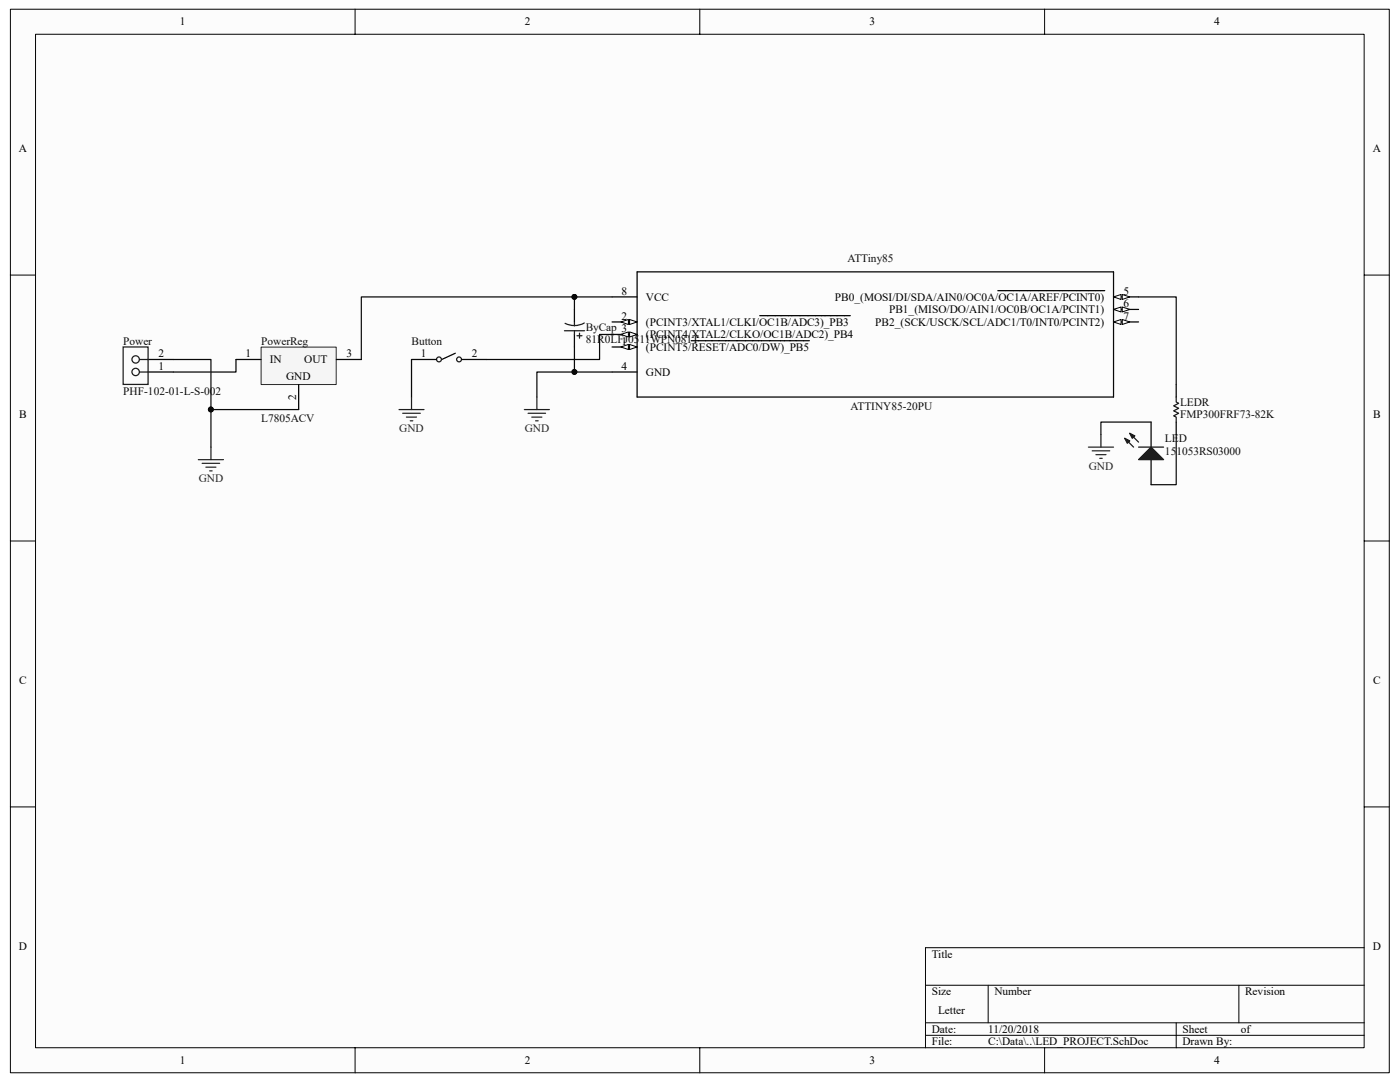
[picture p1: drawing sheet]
<svg xmlns="http://www.w3.org/2000/svg" width="279mm" height="216mm" viewBox="0 0 279 216" stroke-linecap="round" stroke-linejoin="round" font-family="sans-serif">
<path d="M2.1 1.9h275.2v212.2h-275.2z" fill="#fcfcfc"/>
<path d="M2.1 1.8h275.2v212.3h-275.2z" fill="none" stroke="#000" stroke-width=".2"/>
<path d="M7.1 6.9h265.1v202.2h-265.1z" fill="#fcfcfc"/>
<g fill="none" stroke="#000" stroke-width=".2">
<path d="M7.1 6.8h265.1v202.3h-265.1zM70.9 1.8v5M139.7 1.8v5M208.5 1.8v5M2.1 54.9h5M272.3 54.9h5M2.1 107.9h5M272.3 107.9h5M2.1 161h5M272.3 161h5M184.7 196.6h87.6M197.2 196.6v7.5"/>
<path d="M247.2 196.6v7.5M272.3 189.1h-87.6v20M70.9 209.1v5M139.7 209.1v5M184.7 204.1h87.6M184.7 206.6h87.6M208.5 209.1v5M234.7 204.1v5"/>
</g>
<path d="M52.1 69.3h15v7.4h-15z" fill="#f5f5f5"/>
<path d="M52.1 69.3h15v7.4h-15z" fill="none" stroke="#262626" stroke-width=".2"/>
<path d="M29.6 71.7h5M29.6 74.2h5M47.1 71.7h5M59.6 76.7v5M67.1 71.7h5M229.7 84.2v5M229.7 91.7v5" fill="none" stroke="#000" stroke-width=".25"/>
<g fill="none" stroke="#1c1c1c" stroke-width=".25">
<path d="M24.6 69.2h4.9v7.5h-4.9zM27.8 71.7h1.8M27.8 74.2h1.8"/>
<circle cx="27.1" cy="71.7" r=".74"/>
<circle cx="27.1" cy="74.2" r=".74"/>
</g>
<path d="M227.2 91.7l2.5-2.5 2.5 2.5z" fill="#1c1c1c"/>
<path d="M225.5 86.5l1.7 1.7M227.2 91.7l2.5-2.5 2.5 2.5z" fill="none" stroke="#1c1c1c" stroke-width=".25"/>
<path d="M225.5 86.5l1 .5-.5 .5z" fill="#1c1c1c"/>
<path d="M224.5 87.5l1.7 1.7M225.5 86.5l1 .5-.5 .5zM227.2 89.2h5" fill="none" stroke="#1c1c1c" stroke-width=".25"/>
<path d="M224.5 87.5l1 .5-.5 .5z" fill="#1c1c1c"/>
<g fill="none" stroke="#1c1c1c" stroke-width=".25">
<path d="M112.6 66h4M114.6 64.2v.8M114.6 66v.7M115.1 67h1M115.7 66.5v1M116.6 64.5l-.7 .3-1.2 .2-.8-.1-1.1-.4M234.7 79.2v1l.5 .3-1 .5 1 .5-1 .5 1 .5-1 .5 .5 .2v1M224.5 87.5l1 .5-.5 .5z"/>
<circle cx="87.6" cy="71.7" r=".49"/>
<circle cx="91.6" cy="71.7" r=".48"/>
</g>
<g fill="none" stroke="#262626" stroke-width=".25">
<path d="M82.1 79.2v2.5M107.1 79.2v2.5M39.6 91.7h5M40.3 92.5h3.5M41.1 93.2h2M41.8 94h.5M42.1 89.2v2.5M79.6 81.7h5M80.4 82.5h3.5M81.1 83.2h2M81.9 84h.5M104.6 81.7h5"/>
<path d="M105.4 82.5h3.5M106.1 83.2h2M106.9 84h.5M217.2 89.2h5M218 90h3.5M218.7 90.7h2M219.5 91.5h.5M219.7 86.7v2.5"/>
</g>
<path d="M127.1 54.3h95.1v24.9h-95.1zM82.1 71.7h5M90.9 70.5l-2.7 1.2M92.1 71.7h5M114.6 61.7v2.5M114.6 66.7v2.5M222.2 64.2h5M234.7 76.7v2.5M234.7 84.2v2.5" fill="none" stroke="#000" stroke-width=".25"/>
<path d="M222.2 64.2l1.5-.4v.9z" fill="#fcfcfc"/>
<path d="M222.2 64.2l1.5-.4v.9z" fill="none" stroke="#000" stroke-width=".2"/>
<path d="M224 63.8l1.5 .4-1.5 .5z" fill="#fcfcfc"/>
<path d="M224 63.8l1.5 .4-1.5 .5z" fill="none" stroke="#000" stroke-width=".2"/>
<path d="M222.2 61.7h5" fill="none" stroke="#000" stroke-width=".25"/>
<path d="M222.2 61.7l1.5-.4v1z" fill="#fcfcfc"/>
<path d="M222.2 61.7l1.5-.4v1z" fill="none" stroke="#000" stroke-width=".2"/>
<path d="M224 61.3l1.5 .4-1.5 .6z" fill="#fcfcfc"/>
<path d="M224 61.3l1.5 .4-1.5 .6z" fill="none" stroke="#000" stroke-width=".2"/>
<path d="M222.2 59.2h5" fill="none" stroke="#000" stroke-width=".25"/>
<path d="M222.2 59.2l1.5-.4v1z" fill="#fcfcfc"/>
<path d="M222.2 59.2l1.5-.4v1z" fill="none" stroke="#000" stroke-width=".2"/>
<path d="M224 58.8l1.5 .4-1.5 .6z" fill="#fcfcfc"/>
<path d="M224 58.8l1.5 .4-1.5 .6z" fill="none" stroke="#000" stroke-width=".2"/>
<path d="M199.1 58h21.4M122.2 74.2h4.9M122.2 69.2h4.9" fill="none" stroke="#000" stroke-width=".25"/>
<path d="M125.6 68.7l1.5 .5-1.5 .5z" fill="#fcfcfc"/>
<path d="M125.6 68.7l1.5 .5-1.5 .5z" fill="none" stroke="#000" stroke-width=".2"/>
<path d="M123.9 69.2l1.5-.5v1z" fill="#fcfcfc"/>
<path d="M123.9 69.2l1.5-.5v1z" fill="none" stroke="#000" stroke-width=".2"/>
<path d="M122.2 66.7h4.9M137.9 68h23.6" fill="none" stroke="#000" stroke-width=".25"/>
<path d="M125.6 66.2l1.5 .5-1.5 .5z" fill="#fcfcfc"/>
<path d="M125.6 66.2l1.5 .5-1.5 .5z" fill="none" stroke="#000" stroke-width=".2"/>
<path d="M123.9 66.7l1.5-.5v1z" fill="#fcfcfc"/>
<path d="M123.9 66.7l1.5-.5v1z" fill="none" stroke="#000" stroke-width=".2"/>
<path d="M122.2 64.2h4.9" fill="none" stroke="#000" stroke-width=".25"/>
<path d="M125.6 63.8l1.5 .4-1.5 .5z" fill="#fcfcfc"/>
<path d="M125.6 63.8l1.5 .4-1.5 .5z" fill="none" stroke="#000" stroke-width=".2"/>
<path d="M123.9 64.2l1.5-.4v.9z" fill="#fcfcfc"/>
<path d="M123.9 64.2l1.5-.4v.9z" fill="none" stroke="#000" stroke-width=".2"/>
<path d="M122.2 59.2h4.9M151.6 63h18.1" fill="none" stroke="#000" stroke-width=".25"/>
<path d="M114.6 59.2v2.5M122.2 59.2h-50.1v12.5M227.2 59.2h7.5v17.5M34.6 71.7h7.5v10h17.5M47.1 71.7v2.5h-12.5M82.1 71.7v7.5M114.6 69.2v5h-7.5v5M114.6 74.2h7.6M122.2 66.7h-2.5v5h-22.6M42.1 81.7v7.5M229.7 84.2h-10v2.5M234.7 86.7v10h-5" fill="none" stroke="#0e0e0e" stroke-width=".25"/>
<g fill="#0e0e0e" stroke="#0e0e0e" stroke-width=".2">
<circle cx="42.1" cy="81.7" r=".49"/>
<circle cx="114.6" cy="59.2" r=".49"/>
<circle cx="114.6" cy="74.2" r=".49"/>
</g>
<g font-size="2.3">
<text x="35.9" y="5.1">1</text>
<text x="104.7" y="5.1">2</text>
<text x="173.5" y="5.1">3</text>
<text x="242.3" y="5.1">4</text>
<text x="3.8" y="30.4">A</text>
<text x="274" y="30.4">A</text>
<text x="124" y="58.8">8</text>
<text x="224.2" y="58.8">5</text>
<text x="124" y="63.8">2</text>
<text x="128.9" y="65">(PCINT3/XTAL1/CLKI/OC1B/ADC3)_PB3</text>
<text x="128.9" y="60">VCC</text>
<text x="166.6" y="60">PB0_(MOSI/DI/SDA/AIN0/OC0A/OC1A/AREF/PCINT0)</text>
<text x="174.7" y="65">PB2_(SCK/USCK/SCL/ADC1/T0/INT0/PCINT2)</text>
<text x="177.4" y="62.5">PB1_(MISO/DO/AIN1/OC0B/OC1A/PCINT1)</text>
<text x="224.2" y="63.8">7</text>
<text x="224.2" y="61.3">6</text>
<text x="31.6" y="71.2">2</text>
<text x="49" y="71.2">1</text>
<text x="69.1" y="71.2">3</text>
<text x="84" y="71.2">1</text>
<text x="94.1" y="71.2">2</text>
<text x="124" y="68.7">1</text>
<text x="128.9" y="70">(PCINT5/RESET/ADC0/DW)_PB5</text>
<text x="128.9" y="67.5">(PCINT4/XTAL2/CLKO/OC1B/ADC2)_PB4</text>
<text x="31.6" y="73.7">1</text>
<text x="53.9" y="72.5">IN</text>
<text x="57.1" y="75.8">GND</text>
<text x="60.7" y="72.5">OUT</text>
<text x="124" y="73.7">4</text>
<text x="128.9" y="75">GND</text>
<text x="3.8" y="83.4">B</text>
<text x="59.1" y="79.9" transform="rotate(-90 59.1 79.9)">2</text>
<text x="274" y="83.4">B</text>
<text x="3.8" y="136.5">C</text>
<text x="274" y="136.5">C</text>
<text x="3.8" y="189.5">D</text>
<text x="185.9" y="191.1">Title</text>
<text x="274" y="189.5">D</text>
<text x="185.9" y="198.6">Size</text>
<text x="187.2" y="202.4">Letter</text>
<text x="198.5" y="198.6">Number</text>
<text x="248.5" y="198.6">Revision</text>
<text x="185.9" y="206.1">Date:</text>
<text x="185.9" y="208.6">File:</text>
<text x="197.2" y="206.1">11/20/2018</text>
<text x="197.2" y="208.6">C:\Data\..\LED_PROJECT.SchDoc</text>
<text x="236" y="206.1">Sheet</text>
<text x="236" y="208.6">Drawn By:</text>
<text x="247.6" y="206.1">of</text>
<text x="35.9" y="212.3">1</text>
<text x="104.7" y="212.3">2</text>
<text x="173.5" y="212.3">3</text>
<text x="242.3" y="212.3">4</text>
</g>
<g font-size="2.3" fill="#0e0e0e">
<text x="169.1" y="52.2">ATTiny85</text>
<text x="24.6" y="68.7">Power</text>
<text x="52.1" y="68.7">PowerReg</text>
<text x="82.1" y="68.7">Button</text>
<text x="116.9" y="66">ByCap 3</text>
<text x="116.9" y="68.5">81R0LFJ0511WPN081T</text>
<text x="24.6" y="78.7">PHF-102-01-L-S-002</text>
<text x="169.8" y="81.9">ATTINY85-20PU</text>
<text x="235.5" y="81">LEDR</text>
<text x="235.5" y="83.5">FMP300FRF73-82K</text>
<text x="52.1" y="84.2">L7805ACV</text>
<text x="232.5" y="88.2">LED</text>
<text x="232.5" y="90.7">151053RS03000</text>
</g>
<g font-size="2.3" fill="#262626">
<text x="79.7" y="86.2">GND</text>
<text x="104.7" y="86.2">GND</text>
<text x="217.3" y="93.7">GND</text>
<text x="39.7" y="96.2">GND</text>
</g>
</svg>
